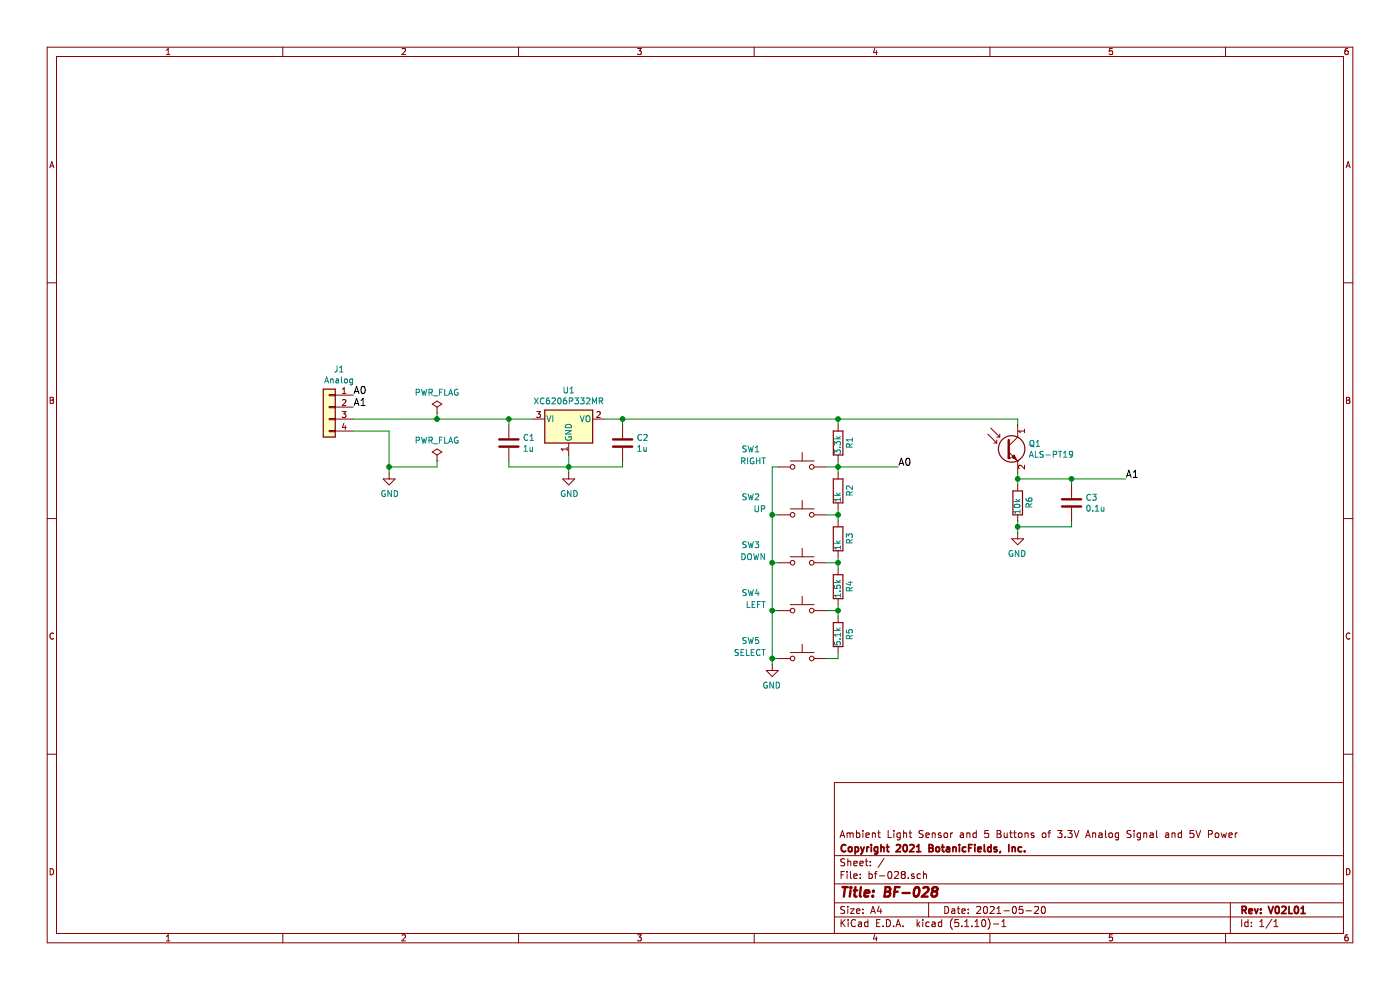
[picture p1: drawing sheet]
EESchema Schematic File Version 4
EELAYER 30 0
EELAYER END
$Descr A4 11693 8268
encoding utf-8
Sheet 1 1
Title "BF-028"
Date "2021-05-20"
Rev "V02L01"
Comp "Copyright 2021 BotanicFields, Inc."
Comment1 "Ambient Light Sensor and 5 Buttons of 3.3V Analog Signal and 5V Power"
Comment2 ""
Comment3 ""
Comment4 ""
$EndDescr
Wire Wire Line
	8500 3950 8500 4000
Text Label 9400 4000 0    60   ~ 0
A1
Wire Wire Line
	8500 4000 8950 4000
Connection ~ 8500 4000
Wire Wire Line
	8500 4000 8500 4050
$Comp
L Connector_Generic:Conn_01x04 J1
U 1 1
P 2750 3400
F 0 "J1" H 2668 3717 50  0000 C CNN
F 1 "Analog" H 2668 3626 50  0000 C CNN
F 2 "OPL_Connector:HW4-SMD-2.0-90D" H 2750 3400 50  0001 C CNN
F 3 "~" H 2750 3400 50  0001 C CNN
	1    2750 3400
	-1   0    0    -1  
$EndComp
$Comp
L power:PWR_FLAG #FLG0101
U 1 1
P 3650 3450
F 0 "#FLG0101" H 3650 3525 50  0001 C CNN
F 1 "PWR_FLAG" H 3650 3623 50  0000 C CNN
F 2 "" H 3650 3450 50  0001 C CNN
F 3 "~" H 3650 3450 50  0001 C CNN
	1    3650 3450
	1    0    0    -1  
$EndComp
Wire Wire Line
	2950 3600 3250 3600
Wire Wire Line
	3650 3500 3650 3450
Connection ~ 3650 3500
$Comp
L Regulator_Linear:XC6206PxxxMR U1
U 1 1
P 4750 3500
F 0 "U1" H 4750 3742 50  0000 C CNN
F 1 "XC6206P332MR" H 4750 3651 50  0000 C CNN
F 2 "Package_TO_SOT_SMD:SOT-23" H 4750 3725 50  0001 C CIN
F 3 "https://www.torexsemi.com/file/xc6206/XC6206.pdf" H 4750 3500 50  0001 C CNN
	1    4750 3500
	1    0    0    -1  
$EndComp
Wire Wire Line
	5050 3500 5200 3500
$Comp
L power:GND #PWR0109
U 1 1
P 4750 3950
F 0 "#PWR0109" H 4750 3700 50  0001 C CNN
F 1 "GND" H 4755 3777 50  0000 C CNN
F 2 "" H 4750 3950 50  0001 C CNN
F 3 "" H 4750 3950 50  0001 C CNN
	1    4750 3950
	1    0    0    -1  
$EndComp
Wire Wire Line
	4750 3950 4750 3900
$Comp
L Device:C C1
U 1 1
P 4250 3700
F 0 "C1" H 4365 3746 50  0000 L CNN
F 1 "1u" H 4365 3655 50  0000 L CNN
F 2 "bf:BF_C_0603_1608Metric" H 4288 3550 50  0001 C CNN
F 3 "~" H 4250 3700 50  0001 C CNN
	1    4250 3700
	1    0    0    -1  
$EndComp
$Comp
L Device:C C2
U 1 1
P 5200 3700
F 0 "C2" H 5315 3746 50  0000 L CNN
F 1 "1u" H 5315 3655 50  0000 L CNN
F 2 "bf:BF_C_0603_1608Metric" H 5238 3550 50  0001 C CNN
F 3 "~" H 5200 3700 50  0001 C CNN
	1    5200 3700
	1    0    0    -1  
$EndComp
Wire Wire Line
	4250 3550 4250 3500
Connection ~ 4250 3500
Wire Wire Line
	4250 3500 4450 3500
Wire Wire Line
	5200 3550 5200 3500
Wire Wire Line
	5200 3900 5200 3850
Connection ~ 4750 3900
Wire Wire Line
	4750 3900 4750 3800
Wire Wire Line
	4750 3900 5200 3900
$Comp
L Device:R R6
U 1 1
P 8500 4200
F 0 "R6" V 8400 4150 50  0000 L CNN
F 1 "10k" V 8500 4100 50  0000 L CNN
F 2 "bf:BF_R_0603_1608Metric" V 8430 4200 50  0001 C CNN
F 3 "~" H 8500 4200 50  0001 C CNN
	1    8500 4200
	-1   0    0    -1  
$EndComp
$Comp
L BF:ALS-PT19 Q1
U 1 1
P 8400 3750
F 0 "Q1" H 8590 3796 50  0000 L CNN
F 1 "ALS-PT19" H 8590 3705 50  0000 L CNN
F 2 "bf:BF@ALS-PT19_0603_1608Metric" H 8880 3610 50  0001 C CNN
F 3 "https://en.everlight.com/wp-content/plugins/ItemRelationship/product_files/pdf/ALS-PT19-315C-L177-TR8_V8.pdf" H 8400 3750 50  0001 C CNN
	1    8400 3750
	1    0    0    -1  
$EndComp
$Comp
L power:GND #PWR0115
U 1 1
P 8500 4450
F 0 "#PWR0115" H 8500 4200 50  0001 C CNN
F 1 "GND" H 8505 4277 50  0000 C CNN
F 2 "" H 8500 4450 50  0001 C CNN
F 3 "" H 8500 4450 50  0001 C CNN
	1    8500 4450
	-1   0    0    -1  
$EndComp
Wire Wire Line
	2950 3500 3650 3500
$Comp
L power:GND #PWR0101
U 1 1
P 3250 3950
F 0 "#PWR0101" H 3250 3700 50  0001 C CNN
F 1 "GND" H 3255 3777 50  0000 C CNN
F 2 "" H 3250 3950 50  0001 C CNN
F 3 "" H 3250 3950 50  0001 C CNN
	1    3250 3950
	1    0    0    -1  
$EndComp
Wire Wire Line
	3250 3600 3250 3900
$Comp
L power:PWR_FLAG #FLG0102
U 1 1
P 3650 3850
F 0 "#FLG0102" H 3650 3925 50  0001 C CNN
F 1 "PWR_FLAG" H 3650 4023 50  0000 C CNN
F 2 "" H 3650 3850 50  0001 C CNN
F 3 "~" H 3650 3850 50  0001 C CNN
	1    3650 3850
	1    0    0    -1  
$EndComp
Wire Wire Line
	3650 3850 3650 3900
Wire Wire Line
	3650 3900 3250 3900
Connection ~ 3250 3900
Wire Wire Line
	3250 3900 3250 3950
Wire Wire Line
	3650 3500 4250 3500
Wire Wire Line
	4750 3900 4250 3900
Wire Wire Line
	4250 3900 4250 3850
Wire Wire Line
	8500 4350 8500 4400
Text Label 2950 3300 0    60   ~ 0
A0
Text Label 2950 3400 0    60   ~ 0
A1
Wire Wire Line
	8500 3500 8500 3550
Connection ~ 5200 3500
Wire Wire Line
	7000 3500 8500 3500
Connection ~ 7000 3500
Wire Wire Line
	7000 3550 7000 3500
Wire Wire Line
	5200 3500 7000 3500
Wire Wire Line
	6450 4300 6450 4700
Wire Wire Line
	7000 3900 7500 3900
Wire Wire Line
	6450 5500 6450 5550
Wire Wire Line
	7000 3850 7000 3900
Text Label 7500 3900 0    60   ~ 0
A0
Wire Wire Line
	6500 3900 6450 3900
Connection ~ 6450 4300
Wire Wire Line
	6500 4300 6450 4300
Wire Wire Line
	6450 4700 6450 5100
Connection ~ 6450 4700
Wire Wire Line
	6500 4700 6450 4700
Wire Wire Line
	6450 5100 6450 5500
Connection ~ 6450 5100
Wire Wire Line
	6500 5100 6450 5100
Connection ~ 6450 5500
Wire Wire Line
	6450 5500 6500 5500
Wire Wire Line
	6450 3900 6450 4300
Wire Wire Line
	6900 5500 7000 5500
Wire Wire Line
	7000 5450 7000 5500
Wire Wire Line
	7000 5100 7000 5150
Connection ~ 7000 5100
Wire Wire Line
	6900 5100 7000 5100
Wire Wire Line
	7000 5050 7000 5100
Wire Wire Line
	7000 4700 7000 4750
Connection ~ 7000 4700
Wire Wire Line
	6900 4700 7000 4700
Wire Wire Line
	7000 4650 7000 4700
Wire Wire Line
	7000 4300 7000 4350
Connection ~ 7000 4300
Wire Wire Line
	6900 4300 7000 4300
Wire Wire Line
	7000 4250 7000 4300
Wire Wire Line
	7000 3900 7000 3950
Connection ~ 7000 3900
Wire Wire Line
	6900 3900 7000 3900
$Comp
L power:GND #PWR0112
U 1 1
P 6450 5550
F 0 "#PWR0112" H 6450 5300 50  0001 C CNN
F 1 "GND" H 6455 5377 50  0000 C CNN
F 2 "" H 6450 5550 50  0001 C CNN
F 3 "" H 6450 5550 50  0001 C CNN
	1    6450 5550
	-1   0    0    -1  
$EndComp
$Comp
L Device:R R1
U 1 1
P 7000 3700
F 0 "R1" V 6900 3650 50  0000 L CNN
F 1 "3.3k" V 7000 3600 50  0000 L CNN
F 2 "bf:BF_R_0603_1608Metric" V 6930 3700 50  0001 C CNN
F 3 "~" H 7000 3700 50  0001 C CNN
	1    7000 3700
	-1   0    0    -1  
$EndComp
$Comp
L Switch:SW_Push SW1
U 1 1
P 6700 3900
F 0 "SW1" H 7050 4050 50  0000 L CNN
F 1 "RIGHT" H 7000 3950 50  0000 L CNN
F 2 "bf:BF@K2-6639SP" H 6700 4100 50  0001 C CNN
F 3 "" H 6700 4100 50  0001 C CNN
	1    6700 3900
	-1   0    0    -1  
$EndComp
$Comp
L Switch:SW_Push SW2
U 1 1
P 6700 4300
F 0 "SW2" H 7050 4450 50  0000 L CNN
F 1 "UP" H 7000 4350 50  0000 L CNN
F 2 "bf:BF@K2-6639SP" H 6700 4500 50  0001 C CNN
F 3 "" H 6700 4500 50  0001 C CNN
	1    6700 4300
	-1   0    0    -1  
$EndComp
$Comp
L Switch:SW_Push SW3
U 1 1
P 6700 4700
F 0 "SW3" H 7050 4850 50  0000 L CNN
F 1 "DOWN" H 7000 4750 50  0000 L CNN
F 2 "bf:BF@K2-6639SP" H 6700 4900 50  0001 C CNN
F 3 "" H 6700 4900 50  0001 C CNN
	1    6700 4700
	-1   0    0    -1  
$EndComp
$Comp
L Switch:SW_Push SW4
U 1 1
P 6700 5100
F 0 "SW4" H 7050 5250 50  0000 L CNN
F 1 "LEFT" H 7000 5150 50  0000 L CNN
F 2 "bf:BF@K2-6639SP" H 6700 5300 50  0001 C CNN
F 3 "" H 6700 5300 50  0001 C CNN
	1    6700 5100
	-1   0    0    -1  
$EndComp
$Comp
L Switch:SW_Push SW5
U 1 1
P 6700 5500
F 0 "SW5" H 7050 5650 50  0000 L CNN
F 1 "SELECT" H 7000 5550 50  0000 L CNN
F 2 "bf:BF@K2-6639SP" H 6700 5700 50  0001 C CNN
F 3 "" H 6700 5700 50  0001 C CNN
	1    6700 5500
	-1   0    0    -1  
$EndComp
$Comp
L Device:R R5
U 1 1
P 7000 5300
F 0 "R5" V 6900 5250 50  0000 L CNN
F 1 "5.1k" V 7000 5200 50  0000 L CNN
F 2 "bf:BF_R_0603_1608Metric" V 6930 5300 50  0001 C CNN
F 3 "~" H 7000 5300 50  0001 C CNN
	1    7000 5300
	-1   0    0    -1  
$EndComp
$Comp
L Device:R R4
U 1 1
P 7000 4900
F 0 "R4" V 6900 4850 50  0000 L CNN
F 1 "1.5k" V 7000 4800 50  0000 L CNN
F 2 "bf:BF_R_0603_1608Metric" V 6930 4900 50  0001 C CNN
F 3 "~" H 7000 4900 50  0001 C CNN
	1    7000 4900
	-1   0    0    -1  
$EndComp
$Comp
L Device:R R3
U 1 1
P 7000 4500
F 0 "R3" V 6900 4450 50  0000 L CNN
F 1 "1k" V 7000 4400 50  0000 L CNN
F 2 "bf:BF_R_0603_1608Metric" V 6930 4500 50  0001 C CNN
F 3 "~" H 7000 4500 50  0001 C CNN
	1    7000 4500
	-1   0    0    -1  
$EndComp
$Comp
L Device:R R2
U 1 1
P 7000 4100
F 0 "R2" V 6900 4050 50  0000 L CNN
F 1 "1k" V 7000 4000 50  0000 L CNN
F 2 "bf:BF_R_0603_1608Metric" V 6930 4100 50  0001 C CNN
F 3 "~" H 7000 4100 50  0001 C CNN
	1    7000 4100
	-1   0    0    -1  
$EndComp
$Comp
L Device:C C3
U 1 1
P 8950 4200
F 0 "C3" H 9065 4246 50  0000 L CNN
F 1 "0.1u" H 9065 4155 50  0000 L CNN
F 2 "bf:BF_C_0603_1608Metric" H 8988 4050 50  0001 C CNN
F 3 "~" H 8950 4200 50  0001 C CNN
	1    8950 4200
	1    0    0    -1  
$EndComp
Wire Wire Line
	8950 4050 8950 4000
Connection ~ 8950 4000
Wire Wire Line
	8950 4000 9400 4000
Wire Wire Line
	8950 4350 8950 4400
Wire Wire Line
	8950 4400 8500 4400
Connection ~ 8500 4400
Wire Wire Line
	8500 4400 8500 4450
$EndSCHEMATC
